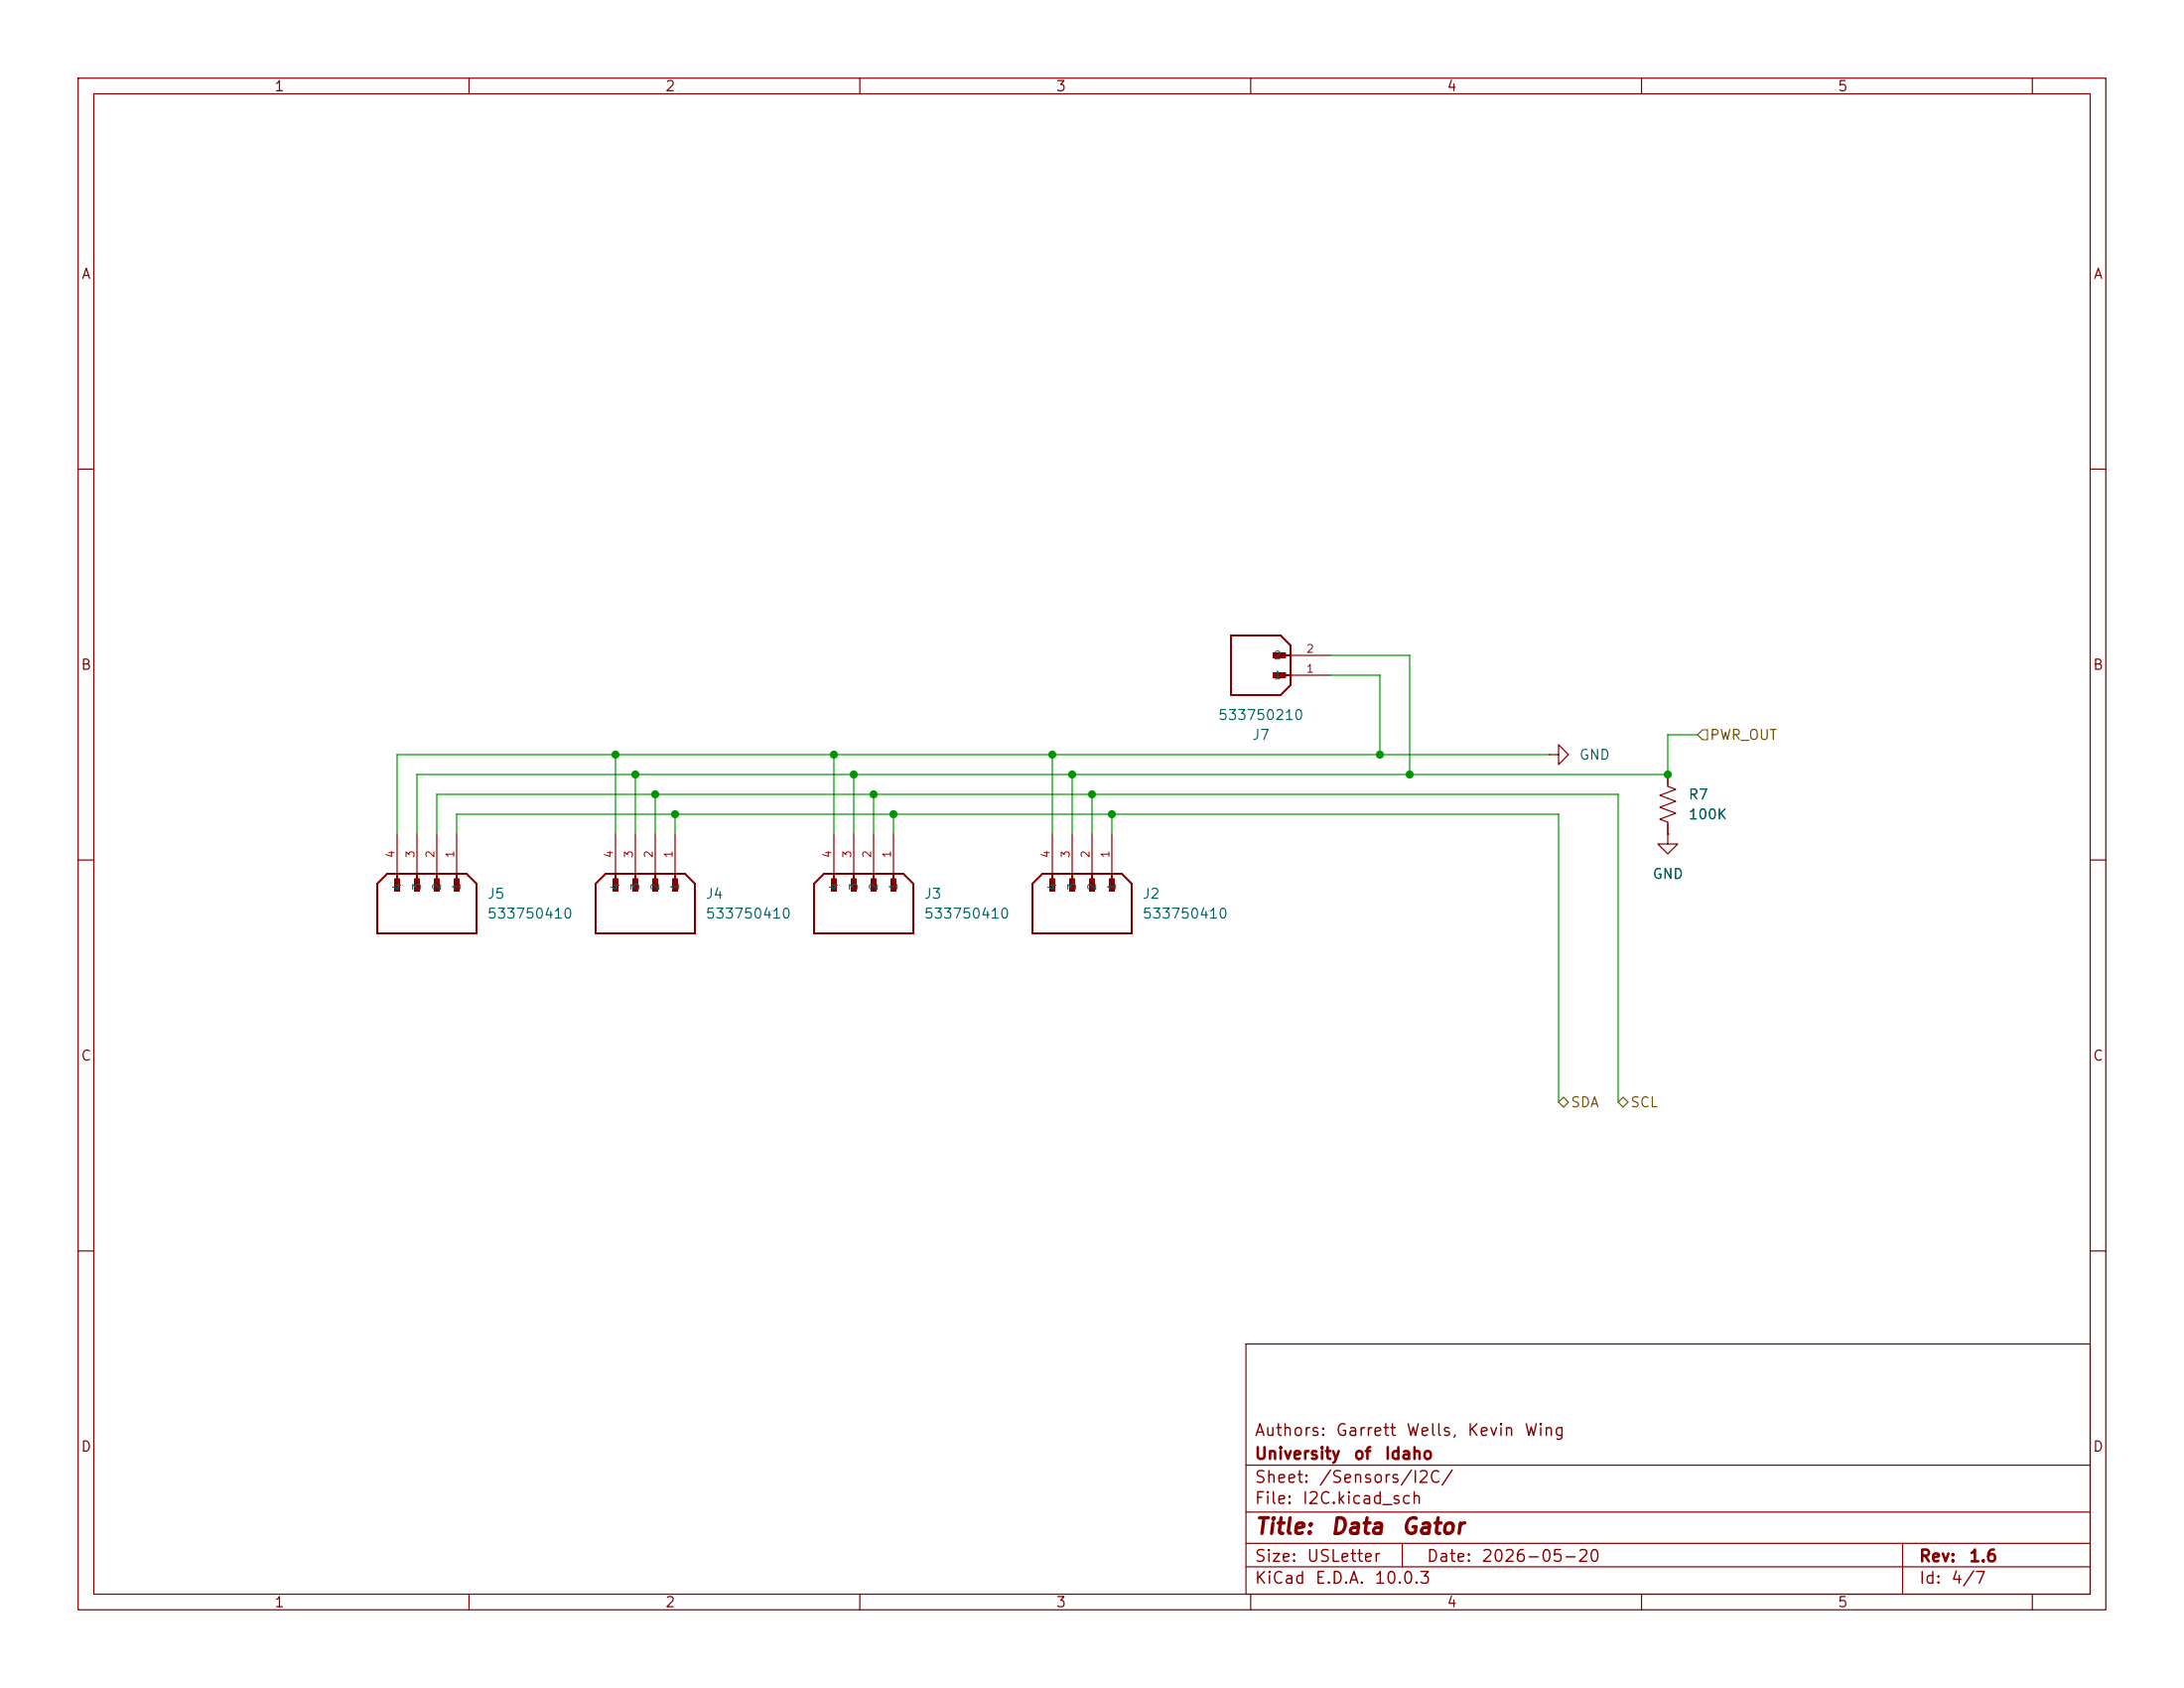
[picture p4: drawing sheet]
(kicad_sch
 (version 20260306)
 (generator "eeschema")
 (generator_version "10.0")
 (paper "USLetter")
 (title_block
  (title "Data Gator")
  (date "2026-05-20")
  (rev "1.6")
  (company "University of Idaho")
  (comment 1 "Authors: Garrett Wells, Kevin Wing"))
 (lib_symbols
  (symbol "533750210:533750210"
   (pin_names
    (offset 1.016)) (exclude_from_sim no) (in_bom yes) (on_board yes)
   (in_pos_files yes)
   (duplicate_pin_numbers_are_jumpers no)
   (property "Reference" "J" (at 0 3.81 0) (show_name no) (do_not_autoplace no) (effects (font (size 1.27 1.27)) (justify left bottom)))
   (property "Value" "533750210" (at 0 -7.62 0) (show_name no) (do_not_autoplace no) (effects (font (size 1.27 1.27)) (justify left bottom)))
   (property "Footprint" "533750210:MOLEX_533750210" (at 0 0 0) (show_name no) (do_not_autoplace no) (hide yes) (effects (font (size 1.27 1.27)) (justify bottom)))
   (property "Datasheet" "" (at 0 0 0) (show_name no) (do_not_autoplace no) (hide yes) (effects (font (size 1.27 1.27))))
   (property "Description" "" (at 0 0 0) (show_name no) (do_not_autoplace no) (hide yes) (effects (font (size 1.27 1.27))))
   (property "PARTREV" "C" (at 0 0 0) (show_name no) (do_not_autoplace no) (hide yes) (effects (font (size 1.27 1.27)) (justify bottom)))
   (property "STANDARD" "Manufacturer Recommendations" (at 0 0 0) (show_name no) (do_not_autoplace no) (hide yes) (effects (font (size 1.27 1.27)) (justify bottom)))
   (property "MAXIMUM_PACKAGE_HEIGHT" "11.75 mm" (at 0 0 0) (show_name no) (do_not_autoplace no) (hide yes) (effects (font (size 1.27 1.27)) (justify bottom)))
   (property "MANUFACTURER" "Molex" (at 0 0 0) (show_name no) (do_not_autoplace no) (hide yes) (effects (font (size 1.27 1.27)) (justify bottom)))
   (symbol "533750210_0_0"
    (polyline (pts (xy 0 1.27) (xy 0 -3.81)) (stroke (width 0.254) (type default)) (fill (type none)))
    (polyline (pts (xy 0 1.27) (xy 1.27 2.54)) (stroke (width 0.254) (type default)) (fill (type none)))
    (polyline (pts (xy 0 0) (xy 1.905 0)) (stroke (width 0.254) (type default)) (fill (type none)))
    (polyline (pts (xy 0 -2.54) (xy 1.905 -2.54)) (stroke (width 0.254) (type default)) (fill (type none)))
    (polyline (pts (xy 0 -3.81) (xy 1.27 -5.08)) (stroke (width 0.254) (type default)) (fill (type none)))
    (rectangle (start 0.635 -0.3175) (end 2.2225 0.3175) (stroke (width 0.1) (type default)) (fill (type outline)))
    (rectangle (start 0.635 -2.8575) (end 2.2225 -2.2225) (stroke (width 0.1) (type default)) (fill (type outline)))
    (polyline (pts (xy 1.27 -5.08) (xy 7.62 -5.08)) (stroke (width 0.254) (type default)) (fill (type none)))
    (polyline (pts (xy 7.62 2.54) (xy 1.27 2.54)) (stroke (width 0.254) (type default)) (fill (type none)))
    (polyline (pts (xy 7.62 -5.08) (xy 7.62 2.54)) (stroke (width 0.254) (type default)) (fill (type none)))
    (pin passive line (at -5.08 0 0) (length 5.08) (name "1" (effects (font (size 1.016 1.016)))) (number "1" (effects (font (size 1.016 1.016)))))
    (pin passive line (at -5.08 -2.54 0) (length 5.08) (name "2" (effects (font (size 1.016 1.016)))) (number "2" (effects (font (size 1.016 1.016))))))
   (embedded_fonts no))
  (symbol "533750410:533750410"
   (pin_names
    (offset 1.016)) (exclude_from_sim no) (in_bom yes) (on_board yes)
   (in_pos_files yes)
   (duplicate_pin_numbers_are_jumpers no)
   (property "Reference" "J" (at 0 6.35 0) (show_name no) (do_not_autoplace no) (effects (font (size 1.27 1.27)) (justify left bottom)))
   (property "Value" "533750410" (at 0 -10.16 0) (show_name no) (do_not_autoplace no) (effects (font (size 1.27 1.27)) (justify left bottom)))
   (property "Footprint" "533750410:MOLEX_533750410" (at 0 0 0) (show_name no) (do_not_autoplace no) (hide yes) (effects (font (size 1.27 1.27)) (justify bottom)))
   (property "Datasheet" "" (at 0 0 0) (show_name no) (do_not_autoplace no) (hide yes) (effects (font (size 1.27 1.27))))
   (property "Description" "Conn Shrouded Header (4 Sides) HDR 4 POS 2.5mm Solder ST Top Entry Thru-Hole Mini-Lock™ Bag" (at 0 0 0) (show_name no) (do_not_autoplace no) (hide yes) (effects (font (size 1.27 1.27)) (justify bottom)))
   (property "MF" "Molex" (at 0 0 0) (show_name no) (do_not_autoplace no) (hide yes) (effects (font (size 1.27 1.27)) (justify bottom)))
   (property "MAXIMUM_PACKAGE_HEIGHT" "11.75 mm" (at 0 0 0) (show_name no) (do_not_autoplace no) (hide yes) (effects (font (size 1.27 1.27)) (justify bottom)))
   (property "Package" "None" (at 0 0 0) (show_name no) (do_not_autoplace no) (hide yes) (effects (font (size 1.27 1.27)) (justify bottom)))
   (property "Price" "None" (at 0 0 0) (show_name no) (do_not_autoplace no) (hide yes) (effects (font (size 1.27 1.27)) (justify bottom)))
   (property "Check_prices" "https://www.snapeda.com/parts/533750410/Molex/view-part/?ref=eda" (at 0 0 0) (show_name no) (do_not_autoplace no) (hide yes) (effects (font (size 1.27 1.27)) (justify bottom)))
   (property "STANDARD" "Manufacturer Recommendations" (at 0 0 0) (show_name no) (do_not_autoplace no) (hide yes) (effects (font (size 1.27 1.27)) (justify bottom)))
   (property "PARTREV" "C" (at 0 0 0) (show_name no) (do_not_autoplace no) (hide yes) (effects (font (size 1.27 1.27)) (justify bottom)))
   (property "SnapEDA_Link" "https://www.snapeda.com/parts/533750410/Molex/view-part/?ref=snap" (at 0 0 0) (show_name no) (do_not_autoplace no) (hide yes) (effects (font (size 1.27 1.27)) (justify bottom)))
   (property "MP" "533750410" (at 0 0 0) (show_name no) (do_not_autoplace no) (hide yes) (effects (font (size 1.27 1.27)) (justify bottom)))
   (property "Availability" "In Stock" (at 0 0 0) (show_name no) (do_not_autoplace no) (hide yes) (effects (font (size 1.27 1.27)) (justify bottom)))
   (property "MANUFACTURER" "Molex" (at 0 0 0) (show_name no) (do_not_autoplace no) (hide yes) (effects (font (size 1.27 1.27)) (justify bottom)))
   (symbol "533750410_0_0"
    (polyline (pts (xy 0 3.81) (xy 0 -6.35)) (stroke (width 0.254) (type default)) (fill (type none)))
    (polyline (pts (xy 0 3.81) (xy 1.27 5.08)) (stroke (width 0.254) (type default)) (fill (type none)))
    (polyline (pts (xy 0 2.54) (xy 1.905 2.54)) (stroke (width 0.254) (type default)) (fill (type none)))
    (polyline (pts (xy 0 0) (xy 1.905 0)) (stroke (width 0.254) (type default)) (fill (type none)))
    (polyline (pts (xy 0 -2.54) (xy 1.905 -2.54)) (stroke (width 0.254) (type default)) (fill (type none)))
    (polyline (pts (xy 0 -5.08) (xy 1.905 -5.08)) (stroke (width 0.254) (type default)) (fill (type none)))
    (polyline (pts (xy 0 -6.35) (xy 1.27 -7.62)) (stroke (width 0.254) (type default)) (fill (type none)))
    (rectangle (start 0.635 2.2225) (end 2.2225 2.8575) (stroke (width 0.1) (type default)) (fill (type outline)))
    (rectangle (start 0.635 -0.3175) (end 2.2225 0.3175) (stroke (width 0.1) (type default)) (fill (type outline)))
    (rectangle (start 0.635 -2.8575) (end 2.2225 -2.2225) (stroke (width 0.1) (type default)) (fill (type outline)))
    (rectangle (start 0.635 -5.3975) (end 2.2225 -4.7625) (stroke (width 0.1) (type default)) (fill (type outline)))
    (polyline (pts (xy 1.27 -7.62) (xy 7.62 -7.62)) (stroke (width 0.254) (type default)) (fill (type none)))
    (polyline (pts (xy 7.62 5.08) (xy 1.27 5.08)) (stroke (width 0.254) (type default)) (fill (type none)))
    (polyline (pts (xy 7.62 -7.62) (xy 7.62 5.08)) (stroke (width 0.254) (type default)) (fill (type none)))
    (pin passive line (at -5.08 2.54 0) (length 5.08) (name "1" (effects (font (size 1.016 1.016)))) (number "1" (effects (font (size 1.016 1.016)))))
    (pin passive line (at -5.08 0 0) (length 5.08) (name "2" (effects (font (size 1.016 1.016)))) (number "2" (effects (font (size 1.016 1.016)))))
    (pin passive line (at -5.08 -2.54 0) (length 5.08) (name "3" (effects (font (size 1.016 1.016)))) (number "3" (effects (font (size 1.016 1.016)))))
    (pin passive line (at -5.08 -5.08 0) (length 5.08) (name "4" (effects (font (size 1.016 1.016)))) (number "4" (effects (font (size 1.016 1.016))))))
   (embedded_fonts no))
  (symbol "533750410_2"
   (pin_names
    (offset 1.016)) (exclude_from_sim no) (in_bom yes) (on_board yes)
   (in_pos_files yes)
   (duplicate_pin_numbers_are_jumpers no)
   (property "Reference" "J" (at 0 6.35 0) (show_name no) (do_not_autoplace no) (effects (font (size 1.27 1.27)) (justify left bottom)))
   (property "Value" "533750410" (at 0 -10.16 0) (show_name no) (do_not_autoplace no) (effects (font (size 1.27 1.27)) (justify left bottom)))
   (property "Footprint" "533750410:MOLEX_533750410" (at 0 0 0) (show_name no) (do_not_autoplace no) (hide yes) (effects (font (size 1.27 1.27)) (justify bottom)))
   (property "Datasheet" "" (at 0 0 0) (show_name no) (do_not_autoplace no) (hide yes) (effects (font (size 1.27 1.27))))
   (property "Description" "Conn Shrouded Header (4 Sides) HDR 4 POS 2.5mm Solder ST Top Entry Thru-Hole Mini-Lock™ Bag" (at 0 0 0) (show_name no) (do_not_autoplace no) (hide yes) (effects (font (size 1.27 1.27)) (justify bottom)))
   (property "MF" "Molex" (at 0 0 0) (show_name no) (do_not_autoplace no) (hide yes) (effects (font (size 1.27 1.27)) (justify bottom)))
   (property "MAXIMUM_PACKAGE_HEIGHT" "11.75 mm" (at 0 0 0) (show_name no) (do_not_autoplace no) (hide yes) (effects (font (size 1.27 1.27)) (justify bottom)))
   (property "Package" "None" (at 0 0 0) (show_name no) (do_not_autoplace no) (hide yes) (effects (font (size 1.27 1.27)) (justify bottom)))
   (property "Price" "None" (at 0 0 0) (show_name no) (do_not_autoplace no) (hide yes) (effects (font (size 1.27 1.27)) (justify bottom)))
   (property "Check_prices" "https://www.snapeda.com/parts/533750410/Molex/view-part/?ref=eda" (at 0 0 0) (show_name no) (do_not_autoplace no) (hide yes) (effects (font (size 1.27 1.27)) (justify bottom)))
   (property "STANDARD" "Manufacturer Recommendations" (at 0 0 0) (show_name no) (do_not_autoplace no) (hide yes) (effects (font (size 1.27 1.27)) (justify bottom)))
   (property "PARTREV" "C" (at 0 0 0) (show_name no) (do_not_autoplace no) (hide yes) (effects (font (size 1.27 1.27)) (justify bottom)))
   (property "SnapEDA_Link" "https://www.snapeda.com/parts/533750410/Molex/view-part/?ref=snap" (at 0 0 0) (show_name no) (do_not_autoplace no) (hide yes) (effects (font (size 1.27 1.27)) (justify bottom)))
   (property "MP" "533750410" (at 0 0 0) (show_name no) (do_not_autoplace no) (hide yes) (effects (font (size 1.27 1.27)) (justify bottom)))
   (property "Availability" "In Stock" (at 0 0 0) (show_name no) (do_not_autoplace no) (hide yes) (effects (font (size 1.27 1.27)) (justify bottom)))
   (property "MANUFACTURER" "Molex" (at 0 0 0) (show_name no) (do_not_autoplace no) (hide yes) (effects (font (size 1.27 1.27)) (justify bottom)))
   (symbol "533750410_2_0_0"
    (polyline (pts (xy 0 3.81) (xy 0 -6.35)) (stroke (width 0.254) (type default)) (fill (type none)))
    (polyline (pts (xy 0 3.81) (xy 1.27 5.08)) (stroke (width 0.254) (type default)) (fill (type none)))
    (polyline (pts (xy 0 2.54) (xy 1.905 2.54)) (stroke (width 0.254) (type default)) (fill (type none)))
    (polyline (pts (xy 0 0) (xy 1.905 0)) (stroke (width 0.254) (type default)) (fill (type none)))
    (polyline (pts (xy 0 -2.54) (xy 1.905 -2.54)) (stroke (width 0.254) (type default)) (fill (type none)))
    (polyline (pts (xy 0 -5.08) (xy 1.905 -5.08)) (stroke (width 0.254) (type default)) (fill (type none)))
    (polyline (pts (xy 0 -6.35) (xy 1.27 -7.62)) (stroke (width 0.254) (type default)) (fill (type none)))
    (rectangle (start 0.635 2.2225) (end 2.2225 2.8575) (stroke (width 0.1) (type default)) (fill (type outline)))
    (rectangle (start 0.635 -0.3175) (end 2.2225 0.3175) (stroke (width 0.1) (type default)) (fill (type outline)))
    (rectangle (start 0.635 -2.8575) (end 2.2225 -2.2225) (stroke (width 0.1) (type default)) (fill (type outline)))
    (rectangle (start 0.635 -5.3975) (end 2.2225 -4.7625) (stroke (width 0.1) (type default)) (fill (type outline)))
    (polyline (pts (xy 1.27 -7.62) (xy 7.62 -7.62)) (stroke (width 0.254) (type default)) (fill (type none)))
    (polyline (pts (xy 7.62 5.08) (xy 1.27 5.08)) (stroke (width 0.254) (type default)) (fill (type none)))
    (polyline (pts (xy 7.62 -7.62) (xy 7.62 5.08)) (stroke (width 0.254) (type default)) (fill (type none)))
    (pin passive line (at -5.08 2.54 0) (length 5.08) (name "1" (effects (font (size 1.016 1.016)))) (number "1" (effects (font (size 1.016 1.016)))))
    (pin passive line (at -5.08 0 0) (length 5.08) (name "2" (effects (font (size 1.016 1.016)))) (number "2" (effects (font (size 1.016 1.016)))))
    (pin passive line (at -5.08 -2.54 0) (length 5.08) (name "3" (effects (font (size 1.016 1.016)))) (number "3" (effects (font (size 1.016 1.016)))))
    (pin passive line (at -5.08 -5.08 0) (length 5.08) (name "4" (effects (font (size 1.016 1.016)))) (number "4" (effects (font (size 1.016 1.016))))))
   (embedded_fonts no))
  (symbol "533750410_3"
   (pin_names
    (offset 1.016)) (exclude_from_sim no) (in_bom yes) (on_board yes)
   (in_pos_files yes)
   (duplicate_pin_numbers_are_jumpers no)
   (property "Reference" "J" (at 0 6.35 0) (show_name no) (do_not_autoplace no) (effects (font (size 1.27 1.27)) (justify left bottom)))
   (property "Value" "533750410" (at 0 -10.16 0) (show_name no) (do_not_autoplace no) (effects (font (size 1.27 1.27)) (justify left bottom)))
   (property "Footprint" "533750410:MOLEX_533750410" (at 0 0 0) (show_name no) (do_not_autoplace no) (hide yes) (effects (font (size 1.27 1.27)) (justify bottom)))
   (property "Datasheet" "" (at 0 0 0) (show_name no) (do_not_autoplace no) (hide yes) (effects (font (size 1.27 1.27))))
   (property "Description" "Conn Shrouded Header (4 Sides) HDR 4 POS 2.5mm Solder ST Top Entry Thru-Hole Mini-Lock™ Bag" (at 0 0 0) (show_name no) (do_not_autoplace no) (hide yes) (effects (font (size 1.27 1.27)) (justify bottom)))
   (property "MF" "Molex" (at 0 0 0) (show_name no) (do_not_autoplace no) (hide yes) (effects (font (size 1.27 1.27)) (justify bottom)))
   (property "MAXIMUM_PACKAGE_HEIGHT" "11.75 mm" (at 0 0 0) (show_name no) (do_not_autoplace no) (hide yes) (effects (font (size 1.27 1.27)) (justify bottom)))
   (property "Package" "None" (at 0 0 0) (show_name no) (do_not_autoplace no) (hide yes) (effects (font (size 1.27 1.27)) (justify bottom)))
   (property "Price" "None" (at 0 0 0) (show_name no) (do_not_autoplace no) (hide yes) (effects (font (size 1.27 1.27)) (justify bottom)))
   (property "Check_prices" "https://www.snapeda.com/parts/533750410/Molex/view-part/?ref=eda" (at 0 0 0) (show_name no) (do_not_autoplace no) (hide yes) (effects (font (size 1.27 1.27)) (justify bottom)))
   (property "STANDARD" "Manufacturer Recommendations" (at 0 0 0) (show_name no) (do_not_autoplace no) (hide yes) (effects (font (size 1.27 1.27)) (justify bottom)))
   (property "PARTREV" "C" (at 0 0 0) (show_name no) (do_not_autoplace no) (hide yes) (effects (font (size 1.27 1.27)) (justify bottom)))
   (property "SnapEDA_Link" "https://www.snapeda.com/parts/533750410/Molex/view-part/?ref=snap" (at 0 0 0) (show_name no) (do_not_autoplace no) (hide yes) (effects (font (size 1.27 1.27)) (justify bottom)))
   (property "MP" "533750410" (at 0 0 0) (show_name no) (do_not_autoplace no) (hide yes) (effects (font (size 1.27 1.27)) (justify bottom)))
   (property "Availability" "In Stock" (at 0 0 0) (show_name no) (do_not_autoplace no) (hide yes) (effects (font (size 1.27 1.27)) (justify bottom)))
   (property "MANUFACTURER" "Molex" (at 0 0 0) (show_name no) (do_not_autoplace no) (hide yes) (effects (font (size 1.27 1.27)) (justify bottom)))
   (symbol "533750410_3_0_0"
    (polyline (pts (xy 0 3.81) (xy 0 -6.35)) (stroke (width 0.254) (type default)) (fill (type none)))
    (polyline (pts (xy 0 3.81) (xy 1.27 5.08)) (stroke (width 0.254) (type default)) (fill (type none)))
    (polyline (pts (xy 0 2.54) (xy 1.905 2.54)) (stroke (width 0.254) (type default)) (fill (type none)))
    (polyline (pts (xy 0 0) (xy 1.905 0)) (stroke (width 0.254) (type default)) (fill (type none)))
    (polyline (pts (xy 0 -2.54) (xy 1.905 -2.54)) (stroke (width 0.254) (type default)) (fill (type none)))
    (polyline (pts (xy 0 -5.08) (xy 1.905 -5.08)) (stroke (width 0.254) (type default)) (fill (type none)))
    (polyline (pts (xy 0 -6.35) (xy 1.27 -7.62)) (stroke (width 0.254) (type default)) (fill (type none)))
    (rectangle (start 0.635 2.2225) (end 2.2225 2.8575) (stroke (width 0.1) (type default)) (fill (type outline)))
    (rectangle (start 0.635 -0.3175) (end 2.2225 0.3175) (stroke (width 0.1) (type default)) (fill (type outline)))
    (rectangle (start 0.635 -2.8575) (end 2.2225 -2.2225) (stroke (width 0.1) (type default)) (fill (type outline)))
    (rectangle (start 0.635 -5.3975) (end 2.2225 -4.7625) (stroke (width 0.1) (type default)) (fill (type outline)))
    (polyline (pts (xy 1.27 -7.62) (xy 7.62 -7.62)) (stroke (width 0.254) (type default)) (fill (type none)))
    (polyline (pts (xy 7.62 5.08) (xy 1.27 5.08)) (stroke (width 0.254) (type default)) (fill (type none)))
    (polyline (pts (xy 7.62 -7.62) (xy 7.62 5.08)) (stroke (width 0.254) (type default)) (fill (type none)))
    (pin passive line (at -5.08 2.54 0) (length 5.08) (name "1" (effects (font (size 1.016 1.016)))) (number "1" (effects (font (size 1.016 1.016)))))
    (pin passive line (at -5.08 0 0) (length 5.08) (name "2" (effects (font (size 1.016 1.016)))) (number "2" (effects (font (size 1.016 1.016)))))
    (pin passive line (at -5.08 -2.54 0) (length 5.08) (name "3" (effects (font (size 1.016 1.016)))) (number "3" (effects (font (size 1.016 1.016)))))
    (pin passive line (at -5.08 -5.08 0) (length 5.08) (name "4" (effects (font (size 1.016 1.016)))) (number "4" (effects (font (size 1.016 1.016))))))
   (embedded_fonts no))
  (symbol "533750410_4"
   (pin_names
    (offset 1.016)) (exclude_from_sim no) (in_bom yes) (on_board yes)
   (in_pos_files yes)
   (duplicate_pin_numbers_are_jumpers no)
   (property "Reference" "J" (at 0 6.35 0) (show_name no) (do_not_autoplace no) (effects (font (size 1.27 1.27)) (justify left bottom)))
   (property "Value" "533750410" (at 0 -10.16 0) (show_name no) (do_not_autoplace no) (effects (font (size 1.27 1.27)) (justify left bottom)))
   (property "Footprint" "533750410:MOLEX_533750410" (at 0 0 0) (show_name no) (do_not_autoplace no) (hide yes) (effects (font (size 1.27 1.27)) (justify bottom)))
   (property "Datasheet" "" (at 0 0 0) (show_name no) (do_not_autoplace no) (hide yes) (effects (font (size 1.27 1.27))))
   (property "Description" "Conn Shrouded Header (4 Sides) HDR 4 POS 2.5mm Solder ST Top Entry Thru-Hole Mini-Lock™ Bag" (at 0 0 0) (show_name no) (do_not_autoplace no) (hide yes) (effects (font (size 1.27 1.27)) (justify bottom)))
   (property "MF" "Molex" (at 0 0 0) (show_name no) (do_not_autoplace no) (hide yes) (effects (font (size 1.27 1.27)) (justify bottom)))
   (property "MAXIMUM_PACKAGE_HEIGHT" "11.75 mm" (at 0 0 0) (show_name no) (do_not_autoplace no) (hide yes) (effects (font (size 1.27 1.27)) (justify bottom)))
   (property "Package" "None" (at 0 0 0) (show_name no) (do_not_autoplace no) (hide yes) (effects (font (size 1.27 1.27)) (justify bottom)))
   (property "Price" "None" (at 0 0 0) (show_name no) (do_not_autoplace no) (hide yes) (effects (font (size 1.27 1.27)) (justify bottom)))
   (property "Check_prices" "https://www.snapeda.com/parts/533750410/Molex/view-part/?ref=eda" (at 0 0 0) (show_name no) (do_not_autoplace no) (hide yes) (effects (font (size 1.27 1.27)) (justify bottom)))
   (property "STANDARD" "Manufacturer Recommendations" (at 0 0 0) (show_name no) (do_not_autoplace no) (hide yes) (effects (font (size 1.27 1.27)) (justify bottom)))
   (property "PARTREV" "C" (at 0 0 0) (show_name no) (do_not_autoplace no) (hide yes) (effects (font (size 1.27 1.27)) (justify bottom)))
   (property "SnapEDA_Link" "https://www.snapeda.com/parts/533750410/Molex/view-part/?ref=snap" (at 0 0 0) (show_name no) (do_not_autoplace no) (hide yes) (effects (font (size 1.27 1.27)) (justify bottom)))
   (property "MP" "533750410" (at 0 0 0) (show_name no) (do_not_autoplace no) (hide yes) (effects (font (size 1.27 1.27)) (justify bottom)))
   (property "Availability" "In Stock" (at 0 0 0) (show_name no) (do_not_autoplace no) (hide yes) (effects (font (size 1.27 1.27)) (justify bottom)))
   (property "MANUFACTURER" "Molex" (at 0 0 0) (show_name no) (do_not_autoplace no) (hide yes) (effects (font (size 1.27 1.27)) (justify bottom)))
   (symbol "533750410_4_0_0"
    (polyline (pts (xy 0 3.81) (xy 0 -6.35)) (stroke (width 0.254) (type default)) (fill (type none)))
    (polyline (pts (xy 0 3.81) (xy 1.27 5.08)) (stroke (width 0.254) (type default)) (fill (type none)))
    (polyline (pts (xy 0 2.54) (xy 1.905 2.54)) (stroke (width 0.254) (type default)) (fill (type none)))
    (polyline (pts (xy 0 0) (xy 1.905 0)) (stroke (width 0.254) (type default)) (fill (type none)))
    (polyline (pts (xy 0 -2.54) (xy 1.905 -2.54)) (stroke (width 0.254) (type default)) (fill (type none)))
    (polyline (pts (xy 0 -5.08) (xy 1.905 -5.08)) (stroke (width 0.254) (type default)) (fill (type none)))
    (polyline (pts (xy 0 -6.35) (xy 1.27 -7.62)) (stroke (width 0.254) (type default)) (fill (type none)))
    (rectangle (start 0.635 2.2225) (end 2.2225 2.8575) (stroke (width 0.1) (type default)) (fill (type outline)))
    (rectangle (start 0.635 -0.3175) (end 2.2225 0.3175) (stroke (width 0.1) (type default)) (fill (type outline)))
    (rectangle (start 0.635 -2.8575) (end 2.2225 -2.2225) (stroke (width 0.1) (type default)) (fill (type outline)))
    (rectangle (start 0.635 -5.3975) (end 2.2225 -4.7625) (stroke (width 0.1) (type default)) (fill (type outline)))
    (polyline (pts (xy 1.27 -7.62) (xy 7.62 -7.62)) (stroke (width 0.254) (type default)) (fill (type none)))
    (polyline (pts (xy 7.62 5.08) (xy 1.27 5.08)) (stroke (width 0.254) (type default)) (fill (type none)))
    (polyline (pts (xy 7.62 -7.62) (xy 7.62 5.08)) (stroke (width 0.254) (type default)) (fill (type none)))
    (pin passive line (at -5.08 2.54 0) (length 5.08) (name "1" (effects (font (size 1.016 1.016)))) (number "1" (effects (font (size 1.016 1.016)))))
    (pin passive line (at -5.08 0 0) (length 5.08) (name "2" (effects (font (size 1.016 1.016)))) (number "2" (effects (font (size 1.016 1.016)))))
    (pin passive line (at -5.08 -2.54 0) (length 5.08) (name "3" (effects (font (size 1.016 1.016)))) (number "3" (effects (font (size 1.016 1.016)))))
    (pin passive line (at -5.08 -5.08 0) (length 5.08) (name "4" (effects (font (size 1.016 1.016)))) (number "4" (effects (font (size 1.016 1.016))))))
   (embedded_fonts no))
  (symbol "Device:R_US"
   (pin_numbers (hide yes))
   (pin_names
    (offset 0)) (exclude_from_sim no) (in_bom yes) (on_board yes)
   (in_pos_files yes)
   (duplicate_pin_numbers_are_jumpers no)
   (property "Reference" "R" (at 2.54 0 90) (show_name no) (do_not_autoplace no) (effects (font (size 1.27 1.27))))
   (property "Value" "R_US" (at -2.54 0 90) (show_name no) (do_not_autoplace no) (effects (font (size 1.27 1.27))))
   (property "Footprint" "" (at 1.016 -0.254 90) (show_name no) (do_not_autoplace no) (hide yes) (effects (font (size 1.27 1.27))))
   (property "Datasheet" "" (at 0 0 0) (show_name no) (do_not_autoplace no) (hide yes) (effects (font (size 1.27 1.27))))
   (property "Description" "Resistor, US symbol" (at 0 0 0) (show_name no) (do_not_autoplace no) (hide yes) (effects (font (size 1.27 1.27))))
   (symbol "R_US_0_1"
    (polyline (pts (xy 0 2.286) (xy 0 2.54)) (stroke (width 0) (type default)) (fill (type none)))
    (polyline (pts (xy 0 2.286) (xy 1.016 1.905) (xy 0 1.524) (xy -1.016 1.143) (xy 0 0.762)) (stroke (width 0) (type default)) (fill (type none)))
    (polyline (pts (xy 0 0.762) (xy 1.016 0.381) (xy 0 0) (xy -1.016 -0.381) (xy 0 -0.762)) (stroke (width 0) (type default)) (fill (type none)))
    (polyline (pts (xy 0 -0.762) (xy 1.016 -1.143) (xy 0 -1.524) (xy -1.016 -1.905) (xy 0 -2.286)) (stroke (width 0) (type default)) (fill (type none)))
    (polyline (pts (xy 0 -2.286) (xy 0 -2.54)) (stroke (width 0) (type default)) (fill (type none))))
   (symbol "R_US_1_1"
    (pin passive line (at 0 3.81 270) (length 1.27) (name "" (effects (font (size 1.27 1.27)))) (number "1" (effects (font (size 1.27 1.27)))))
    (pin passive line (at 0 -3.81 90) (length 1.27) (name "" (effects (font (size 1.27 1.27)))) (number "2" (effects (font (size 1.27 1.27))))))
   (embedded_fonts no))
  (symbol "power:GND"
   (power global)
   (pin_numbers (hide yes))
   (pin_names
    (offset 0) (hide yes)) (exclude_from_sim no) (in_bom yes) (on_board yes)
   (in_pos_files yes)
   (duplicate_pin_numbers_are_jumpers no)
   (property "Reference" "#PWR" (at 0 -6.35 0) (show_name no) (do_not_autoplace no) (hide yes) (effects (font (size 1.27 1.27))))
   (property "Value" "GND" (at 0 -3.81 0) (show_name no) (do_not_autoplace no) (effects (font (size 1.27 1.27))))
   (property "Footprint" "" (at 0 0 0) (show_name no) (do_not_autoplace no) (hide yes) (effects (font (size 1.27 1.27))))
   (property "Datasheet" "" (at 0 0 0) (show_name no) (do_not_autoplace no) (hide yes) (effects (font (size 1.27 1.27))))
   (property "Description" "Power symbol creates a global label with name \"GND\" , ground" (at 0 0 0) (show_name no) (do_not_autoplace no) (hide yes) (effects (font (size 1.27 1.27))))
   (symbol "GND_0_1"
    (polyline (pts (xy 0 0) (xy 0 -1.27) (xy 1.27 -1.27) (xy 0 -2.54) (xy -1.27 -1.27) (xy 0 -1.27)) (stroke (width 0) (type default)) (fill (type none))))
   (symbol "GND_1_1"
    (pin power_in line (at 0 0 270) (length 0) (name "" (effects (font (size 1.27 1.27)))) (number "1" (effects (font (size 1.27 1.27))))))
   (embedded_fonts no)))
 (junction
  (at 139.7 101.6)
  (diameter 0)
  (color 0 0 0 0))
 (junction
  (at 83.82 101.6)
  (diameter 0)
  (color 0 0 0 0))
 (junction
  (at 81.28 99.06)
  (diameter 0)
  (color 0 0 0 0))
 (junction
  (at 78.74 96.52)
  (diameter 0)
  (color 0 0 0 0))
 (junction
  (at 176.53 96.52)
  (diameter 0)
  (color 0 0 0 0))
 (junction
  (at 86.36 104.14)
  (diameter 0)
  (color 0 0 0 0))
 (junction
  (at 142.24 104.14)
  (diameter 0)
  (color 0 0 0 0))
 (junction
  (at 134.62 96.52)
  (diameter 0)
  (color 0 0 0 0))
 (junction
  (at 137.16 99.06)
  (diameter 0)
  (color 0 0 0 0))
 (junction
  (at 114.3 104.14)
  (diameter 0)
  (color 0 0 0 0))
 (junction
  (at 109.22 99.06)
  (diameter 0)
  (color 0 0 0 0))
 (junction
  (at 213.36 99.06)
  (diameter 0)
  (color 0 0 0 0))
 (junction
  (at 106.68 96.52)
  (diameter 0)
  (color 0 0 0 0))
 (junction
  (at 111.76 101.6)
  (diameter 0)
  (color 0 0 0 0))
 (junction
  (at 180.34 99.06)
  (diameter 0)
  (color 0 0 0 0))
 (wire
  (pts (xy 106.68 106.68) (xy 106.68 96.52))
  (stroke (width 0) (type default)))
 (wire
  (pts (xy 86.36 104.14) (xy 86.36 106.68))
  (stroke (width 0) (type default)))
 (wire
  (pts (xy 53.34 99.06) (xy 53.34 106.68))
  (stroke (width 0) (type default)))
 (wire
  (pts (xy 81.28 99.06) (xy 109.22 99.06))
  (stroke (width 0) (type default)))
 (wire
  (pts (xy 134.62 96.52) (xy 134.62 106.68))
  (stroke (width 0) (type default)))
 (wire
  (pts (xy 86.36 104.14) (xy 58.42 104.14))
  (stroke (width 0) (type default)))
 (wire
  (pts (xy 83.82 101.6) (xy 55.88 101.6))
  (stroke (width 0) (type default)))
 (wire
  (pts (xy 137.16 99.06) (xy 137.16 106.68))
  (stroke (width 0) (type default)))
 (wire
  (pts (xy 199.39 104.14) (xy 142.24 104.14))
  (stroke (width 0) (type default)))
 (wire
  (pts (xy 50.8 106.68) (xy 50.8 96.52))
  (stroke (width 0) (type default)))
 (wire
  (pts (xy 78.74 96.52) (xy 106.68 96.52))
  (stroke (width 0) (type default)))
 (wire
  (pts (xy 139.7 101.6) (xy 207.01 101.6))
  (stroke (width 0) (type default)))
 (wire
  (pts (xy 50.8 96.52) (xy 78.74 96.52))
  (stroke (width 0) (type default)))
 (wire
  (pts (xy 111.76 101.6) (xy 111.76 106.68))
  (stroke (width 0) (type default)))
 (wire
  (pts (xy 176.53 96.52) (xy 134.62 96.52))
  (stroke (width 0) (type default)))
 (wire
  (pts (xy 213.36 93.98) (xy 213.36 99.06))
  (stroke (width 0) (type default)))
 (wire
  (pts (xy 142.24 104.14) (xy 114.3 104.14))
  (stroke (width 0) (type default)))
 (wire
  (pts (xy 58.42 104.14) (xy 58.42 106.68))
  (stroke (width 0) (type default)))
 (wire
  (pts (xy 139.7 101.6) (xy 139.7 106.68))
  (stroke (width 0) (type default)))
 (wire
  (pts (xy 83.82 101.6) (xy 83.82 106.68))
  (stroke (width 0) (type default)))
 (wire
  (pts (xy 137.16 99.06) (xy 180.34 99.06))
  (stroke (width 0) (type default)))
 (wire
  (pts (xy 81.28 99.06) (xy 53.34 99.06))
  (stroke (width 0) (type default)))
 (wire
  (pts (xy 106.68 96.52) (xy 134.62 96.52))
  (stroke (width 0) (type default)))
 (wire
  (pts (xy 217.17 93.98) (xy 213.36 93.98))
  (stroke (width 0) (type default)))
 (wire
  (pts (xy 198.12 96.52) (xy 176.53 96.52))
  (stroke (width 0) (type default)))
 (wire
  (pts (xy 170.18 83.82) (xy 180.34 83.82))
  (stroke (width 0) (type default)))
 (wire
  (pts (xy 111.76 101.6) (xy 83.82 101.6))
  (stroke (width 0) (type default)))
 (wire
  (pts (xy 55.88 101.6) (xy 55.88 106.68))
  (stroke (width 0) (type default)))
 (wire
  (pts (xy 81.28 99.06) (xy 81.28 106.68))
  (stroke (width 0) (type default)))
 (wire
  (pts (xy 199.39 104.14) (xy 199.39 140.97))
  (stroke (width 0) (type default)))
 (wire
  (pts (xy 170.18 86.36) (xy 176.53 86.36))
  (stroke (width 0) (type default)))
 (wire
  (pts (xy 207.01 101.6) (xy 207.01 140.97))
  (stroke (width 0) (type default)))
 (wire
  (pts (xy 180.34 83.82) (xy 180.34 99.06))
  (stroke (width 0) (type default)))
 (wire
  (pts (xy 142.24 104.14) (xy 142.24 106.68))
  (stroke (width 0) (type default)))
 (wire
  (pts (xy 114.3 104.14) (xy 86.36 104.14))
  (stroke (width 0) (type default)))
 (wire
  (pts (xy 139.7 101.6) (xy 111.76 101.6))
  (stroke (width 0) (type default)))
 (wire
  (pts (xy 114.3 104.14) (xy 114.3 106.68))
  (stroke (width 0) (type default)))
 (wire
  (pts (xy 78.74 96.52) (xy 78.74 106.68))
  (stroke (width 0) (type default)))
 (wire
  (pts (xy 176.53 86.36) (xy 176.53 96.52))
  (stroke (width 0) (type default)))
 (wire
  (pts (xy 180.34 99.06) (xy 213.36 99.06))
  (stroke (width 0) (type default)))
 (wire
  (pts (xy 137.16 99.06) (xy 109.22 99.06))
  (stroke (width 0) (type default)))
 (wire
  (pts (xy 109.22 99.06) (xy 109.22 106.68))
  (stroke (width 0) (type default)))
 (hierarchical_label "SCL"
  (shape bidirectional)
  (at 207.01 140.97 0)
  (effects (font (size 1.27 1.27)) (justify left)))
 (hierarchical_label "PWR_OUT"
  (shape input)
  (at 217.17 93.98 0)
  (effects (font (size 1.27 1.27)) (justify left)))
 (hierarchical_label "SDA"
  (shape bidirectional)
  (at 199.39 140.97 0)
  (effects (font (size 1.27 1.27)) (justify left)))
 (symbol
  (lib_id "power:GND")
  (at 213.36 106.68 0)
  (unit 1)
  (body_style 1)
  (exclude_from_sim no)
  (in_bom yes)
  (on_board yes)
  (in_pos_files yes)
  (dnp no)
  (fields_autoplaced yes)
  (property "Reference" "#PWR015" (at 213.36 113.03 0) (hide yes) (show_name no) (do_not_autoplace no) (effects (font (size 1.27 1.27))))
  (property "Value" "GND" (at 213.36 111.76 0) (show_name no) (do_not_autoplace no) (effects (font (size 1.27 1.27))))
  (property "Footprint" "" (at 213.36 106.68 0) (hide yes) (show_name no) (do_not_autoplace no) (effects (font (size 1.27 1.27))))
  (property "Datasheet" "" (at 213.36 106.68 0) (hide yes) (show_name no) (do_not_autoplace no) (effects (font (size 1.27 1.27))))
  (property "Description" "Power symbol creates a global label with name \"GND\" , ground" (at 213.36 106.68 0) (hide yes) (show_name no) (do_not_autoplace no) (effects (font (size 1.27 1.27))))
  (pin "1"))
 (symbol
  (lib_id "533750210:533750210")
  (at 165.1 86.36 180)
  (unit 1)
  (body_style 1)
  (exclude_from_sim no)
  (in_bom yes)
  (on_board yes)
  (in_pos_files yes)
  (dnp no)
  (property "Reference" "J7" (at 161.29 93.98 0) (show_name no) (do_not_autoplace no) (effects (font (size 1.27 1.27))))
  (property "Value" "533750210" (at 161.29 91.44 0) (show_name no) (do_not_autoplace no) (effects (font (size 1.27 1.27))))
  (property "Footprint" "533750210:MOLEX_533750210" (at 165.1 86.36 0) (hide yes) (show_name no) (do_not_autoplace no) (effects (font (size 1.27 1.27)) (justify bottom)))
  (property "Datasheet" "" (at 165.1 86.36 0) (hide yes) (show_name no) (do_not_autoplace no) (effects (font (size 1.27 1.27))))
  (property "Description" "" (at 165.1 86.36 0) (hide yes) (show_name no) (do_not_autoplace no) (effects (font (size 1.27 1.27))))
  (property "PARTREV" "C" (at 165.1 86.36 0) (hide yes) (show_name no) (do_not_autoplace no) (effects (font (size 1.27 1.27)) (justify bottom)))
  (property "STANDARD" "Manufacturer Recommendations" (at 165.1 86.36 0) (hide yes) (show_name no) (do_not_autoplace no) (effects (font (size 1.27 1.27)) (justify bottom)))
  (property "MAXIMUM_PACKAGE_HEIGHT" "11.75 mm" (at 165.1 86.36 0) (hide yes) (show_name no) (do_not_autoplace no) (effects (font (size 1.27 1.27)) (justify bottom)))
  (property "MANUFACTURER" "Molex" (at 165.1 86.36 0) (hide yes) (show_name no) (do_not_autoplace no) (effects (font (size 1.27 1.27)) (justify bottom)))
  (pin "1")
  (pin "2"))
 (symbol
  (lib_name "533750410_4")
  (lib_id "533750410:533750410")
  (at 139.7 111.76 270)
  (unit 1)
  (body_style 1)
  (exclude_from_sim no)
  (in_bom yes)
  (on_board yes)
  (in_pos_files yes)
  (dnp no)
  (fields_autoplaced yes)
  (property "Reference" "J2" (at 146.05 114.2999 90) (show_name no) (do_not_autoplace no) (effects (font (size 1.27 1.27)) (justify left)))
  (property "Value" "533750410" (at 146.05 116.8399 90) (show_name no) (do_not_autoplace no) (effects (font (size 1.27 1.27)) (justify left)))
  (property "Footprint" "533750410:MOLEX_533750410" (at 139.7 111.76 0) (hide yes) (show_name no) (do_not_autoplace no) (effects (font (size 1.27 1.27)) (justify bottom)))
  (property "Datasheet" "" (at 139.7 111.76 0) (hide yes) (show_name no) (do_not_autoplace no) (effects (font (size 1.27 1.27))))
  (property "Description" "Conn Shrouded Header (4 Sides) HDR 4 POS 2.5mm Solder ST Top Entry Thru-Hole Mini-Lock™ Bag" (at 139.7 111.76 0) (hide yes) (show_name no) (do_not_autoplace no) (effects (font (size 1.27 1.27)) (justify bottom)))
  (property "MF" "Molex" (at 139.7 111.76 0) (hide yes) (show_name no) (do_not_autoplace no) (effects (font (size 1.27 1.27)) (justify bottom)))
  (property "MAXIMUM_PACKAGE_HEIGHT" "11.75 mm" (at 139.7 111.76 0) (hide yes) (show_name no) (do_not_autoplace no) (effects (font (size 1.27 1.27)) (justify bottom)))
  (property "Package" "None" (at 139.7 111.76 0) (hide yes) (show_name no) (do_not_autoplace no) (effects (font (size 1.27 1.27)) (justify bottom)))
  (property "Price" "None" (at 139.7 111.76 0) (hide yes) (show_name no) (do_not_autoplace no) (effects (font (size 1.27 1.27)) (justify bottom)))
  (property "Check_prices" "https://www.snapeda.com/parts/533750410/Molex/view-part/?ref=eda" (at 139.7 111.76 0) (hide yes) (show_name no) (do_not_autoplace no) (effects (font (size 1.27 1.27)) (justify bottom)))
  (property "STANDARD" "Manufacturer Recommendations" (at 139.7 111.76 0) (hide yes) (show_name no) (do_not_autoplace no) (effects (font (size 1.27 1.27)) (justify bottom)))
  (property "PARTREV" "C" (at 139.7 111.76 0) (hide yes) (show_name no) (do_not_autoplace no) (effects (font (size 1.27 1.27)) (justify bottom)))
  (property "SnapEDA_Link" "https://www.snapeda.com/parts/533750410/Molex/view-part/?ref=snap" (at 139.7 111.76 0) (hide yes) (show_name no) (do_not_autoplace no) (effects (font (size 1.27 1.27)) (justify bottom)))
  (property "MP" "533750410" (at 139.7 111.76 0) (hide yes) (show_name no) (do_not_autoplace no) (effects (font (size 1.27 1.27)) (justify bottom)))
  (property "Availability" "In Stock" (at 139.7 111.76 0) (hide yes) (show_name no) (do_not_autoplace no) (effects (font (size 1.27 1.27)) (justify bottom)))
  (property "MANUFACTURER" "Molex" (at 139.7 111.76 0) (hide yes) (show_name no) (do_not_autoplace no) (effects (font (size 1.27 1.27)) (justify bottom)))
  (pin "1")
  (pin "4")
  (pin "2")
  (pin "3"))
 (symbol
  (lib_id "power:GND")
  (at 198.12 96.52 90)
  (mirror x)
  (unit 1)
  (body_style 1)
  (exclude_from_sim no)
  (in_bom yes)
  (on_board yes)
  (in_pos_files yes)
  (dnp no)
  (property "Reference" "#PWR014" (at 204.47 96.52 0) (hide yes) (show_name no) (do_not_autoplace no) (effects (font (size 1.27 1.27))))
  (property "Value" "GND" (at 201.93 96.5199 90) (show_name no) (do_not_autoplace no) (effects (font (size 1.27 1.27)) (justify right)))
  (property "Footprint" "" (at 198.12 96.52 0) (hide yes) (show_name no) (do_not_autoplace no) (effects (font (size 1.27 1.27))))
  (property "Datasheet" "" (at 198.12 96.52 0) (hide yes) (show_name no) (do_not_autoplace no) (effects (font (size 1.27 1.27))))
  (property "Description" "Power symbol creates a global label with name \"GND\" , ground" (at 198.12 96.52 0) (hide yes) (show_name no) (do_not_autoplace no) (effects (font (size 1.27 1.27))))
  (pin "1"))
 (symbol
  (lib_name "533750410_2")
  (lib_id "533750410:533750410")
  (at 83.82 111.76 270)
  (unit 1)
  (body_style 1)
  (exclude_from_sim no)
  (in_bom yes)
  (on_board yes)
  (in_pos_files yes)
  (dnp no)
  (fields_autoplaced yes)
  (property "Reference" "J4" (at 90.17 114.2999 90) (show_name no) (do_not_autoplace no) (effects (font (size 1.27 1.27)) (justify left)))
  (property "Value" "533750410" (at 90.17 116.8399 90) (show_name no) (do_not_autoplace no) (effects (font (size 1.27 1.27)) (justify left)))
  (property "Footprint" "533750410:MOLEX_533750410" (at 83.82 111.76 0) (hide yes) (show_name no) (do_not_autoplace no) (effects (font (size 1.27 1.27)) (justify bottom)))
  (property "Datasheet" "" (at 83.82 111.76 0) (hide yes) (show_name no) (do_not_autoplace no) (effects (font (size 1.27 1.27))))
  (property "Description" "Conn Shrouded Header (4 Sides) HDR 4 POS 2.5mm Solder ST Top Entry Thru-Hole Mini-Lock™ Bag" (at 83.82 111.76 0) (hide yes) (show_name no) (do_not_autoplace no) (effects (font (size 1.27 1.27)) (justify bottom)))
  (property "MF" "Molex" (at 83.82 111.76 0) (hide yes) (show_name no) (do_not_autoplace no) (effects (font (size 1.27 1.27)) (justify bottom)))
  (property "MAXIMUM_PACKAGE_HEIGHT" "11.75 mm" (at 83.82 111.76 0) (hide yes) (show_name no) (do_not_autoplace no) (effects (font (size 1.27 1.27)) (justify bottom)))
  (property "Package" "None" (at 83.82 111.76 0) (hide yes) (show_name no) (do_not_autoplace no) (effects (font (size 1.27 1.27)) (justify bottom)))
  (property "Price" "None" (at 83.82 111.76 0) (hide yes) (show_name no) (do_not_autoplace no) (effects (font (size 1.27 1.27)) (justify bottom)))
  (property "Check_prices" "https://www.snapeda.com/parts/533750410/Molex/view-part/?ref=eda" (at 83.82 111.76 0) (hide yes) (show_name no) (do_not_autoplace no) (effects (font (size 1.27 1.27)) (justify bottom)))
  (property "STANDARD" "Manufacturer Recommendations" (at 83.82 111.76 0) (hide yes) (show_name no) (do_not_autoplace no) (effects (font (size 1.27 1.27)) (justify bottom)))
  (property "PARTREV" "C" (at 83.82 111.76 0) (hide yes) (show_name no) (do_not_autoplace no) (effects (font (size 1.27 1.27)) (justify bottom)))
  (property "SnapEDA_Link" "https://www.snapeda.com/parts/533750410/Molex/view-part/?ref=snap" (at 83.82 111.76 0) (hide yes) (show_name no) (do_not_autoplace no) (effects (font (size 1.27 1.27)) (justify bottom)))
  (property "MP" "533750410" (at 83.82 111.76 0) (hide yes) (show_name no) (do_not_autoplace no) (effects (font (size 1.27 1.27)) (justify bottom)))
  (property "Availability" "In Stock" (at 83.82 111.76 0) (hide yes) (show_name no) (do_not_autoplace no) (effects (font (size 1.27 1.27)) (justify bottom)))
  (property "MANUFACTURER" "Molex" (at 83.82 111.76 0) (hide yes) (show_name no) (do_not_autoplace no) (effects (font (size 1.27 1.27)) (justify bottom)))
  (pin "4")
  (pin "3")
  (pin "2")
  (pin "1"))
 (symbol
  (lib_name "533750410_3")
  (lib_id "533750410:533750410")
  (at 111.76 111.76 270)
  (unit 1)
  (body_style 1)
  (exclude_from_sim no)
  (in_bom yes)
  (on_board yes)
  (in_pos_files yes)
  (dnp no)
  (fields_autoplaced yes)
  (property "Reference" "J3" (at 118.11 114.2999 90) (show_name no) (do_not_autoplace no) (effects (font (size 1.27 1.27)) (justify left)))
  (property "Value" "533750410" (at 118.11 116.8399 90) (show_name no) (do_not_autoplace no) (effects (font (size 1.27 1.27)) (justify left)))
  (property "Footprint" "533750410:MOLEX_533750410" (at 111.76 111.76 0) (hide yes) (show_name no) (do_not_autoplace no) (effects (font (size 1.27 1.27)) (justify bottom)))
  (property "Datasheet" "" (at 111.76 111.76 0) (hide yes) (show_name no) (do_not_autoplace no) (effects (font (size 1.27 1.27))))
  (property "Description" "Conn Shrouded Header (4 Sides) HDR 4 POS 2.5mm Solder ST Top Entry Thru-Hole Mini-Lock™ Bag" (at 111.76 111.76 0) (hide yes) (show_name no) (do_not_autoplace no) (effects (font (size 1.27 1.27)) (justify bottom)))
  (property "MF" "Molex" (at 111.76 111.76 0) (hide yes) (show_name no) (do_not_autoplace no) (effects (font (size 1.27 1.27)) (justify bottom)))
  (property "MAXIMUM_PACKAGE_HEIGHT" "11.75 mm" (at 111.76 111.76 0) (hide yes) (show_name no) (do_not_autoplace no) (effects (font (size 1.27 1.27)) (justify bottom)))
  (property "Package" "None" (at 111.76 111.76 0) (hide yes) (show_name no) (do_not_autoplace no) (effects (font (size 1.27 1.27)) (justify bottom)))
  (property "Price" "None" (at 111.76 111.76 0) (hide yes) (show_name no) (do_not_autoplace no) (effects (font (size 1.27 1.27)) (justify bottom)))
  (property "Check_prices" "https://www.snapeda.com/parts/533750410/Molex/view-part/?ref=eda" (at 111.76 111.76 0) (hide yes) (show_name no) (do_not_autoplace no) (effects (font (size 1.27 1.27)) (justify bottom)))
  (property "STANDARD" "Manufacturer Recommendations" (at 111.76 111.76 0) (hide yes) (show_name no) (do_not_autoplace no) (effects (font (size 1.27 1.27)) (justify bottom)))
  (property "PARTREV" "C" (at 111.76 111.76 0) (hide yes) (show_name no) (do_not_autoplace no) (effects (font (size 1.27 1.27)) (justify bottom)))
  (property "SnapEDA_Link" "https://www.snapeda.com/parts/533750410/Molex/view-part/?ref=snap" (at 111.76 111.76 0) (hide yes) (show_name no) (do_not_autoplace no) (effects (font (size 1.27 1.27)) (justify bottom)))
  (property "MP" "533750410" (at 111.76 111.76 0) (hide yes) (show_name no) (do_not_autoplace no) (effects (font (size 1.27 1.27)) (justify bottom)))
  (property "Availability" "In Stock" (at 111.76 111.76 0) (hide yes) (show_name no) (do_not_autoplace no) (effects (font (size 1.27 1.27)) (justify bottom)))
  (property "MANUFACTURER" "Molex" (at 111.76 111.76 0) (hide yes) (show_name no) (do_not_autoplace no) (effects (font (size 1.27 1.27)) (justify bottom)))
  (pin "1")
  (pin "2")
  (pin "4")
  (pin "3"))
 (symbol
  (lib_id "533750410:533750410")
  (at 55.88 111.76 270)
  (unit 1)
  (body_style 1)
  (exclude_from_sim no)
  (in_bom yes)
  (on_board yes)
  (in_pos_files yes)
  (dnp no)
  (fields_autoplaced yes)
  (property "Reference" "J5" (at 62.23 114.2999 90) (show_name no) (do_not_autoplace no) (effects (font (size 1.27 1.27)) (justify left)))
  (property "Value" "533750410" (at 62.23 116.8399 90) (show_name no) (do_not_autoplace no) (effects (font (size 1.27 1.27)) (justify left)))
  (property "Footprint" "533750410:MOLEX_533750410" (at 55.88 111.76 0) (hide yes) (show_name no) (do_not_autoplace no) (effects (font (size 1.27 1.27)) (justify bottom)))
  (property "Datasheet" "" (at 55.88 111.76 0) (hide yes) (show_name no) (do_not_autoplace no) (effects (font (size 1.27 1.27))))
  (property "Description" "Conn Shrouded Header (4 Sides) HDR 4 POS 2.5mm Solder ST Top Entry Thru-Hole Mini-Lock™ Bag" (at 55.88 111.76 0) (hide yes) (show_name no) (do_not_autoplace no) (effects (font (size 1.27 1.27)) (justify bottom)))
  (property "MF" "Molex" (at 55.88 111.76 0) (hide yes) (show_name no) (do_not_autoplace no) (effects (font (size 1.27 1.27)) (justify bottom)))
  (property "MAXIMUM_PACKAGE_HEIGHT" "11.75 mm" (at 55.88 111.76 0) (hide yes) (show_name no) (do_not_autoplace no) (effects (font (size 1.27 1.27)) (justify bottom)))
  (property "Package" "None" (at 55.88 111.76 0) (hide yes) (show_name no) (do_not_autoplace no) (effects (font (size 1.27 1.27)) (justify bottom)))
  (property "Price" "None" (at 55.88 111.76 0) (hide yes) (show_name no) (do_not_autoplace no) (effects (font (size 1.27 1.27)) (justify bottom)))
  (property "Check_prices" "https://www.snapeda.com/parts/533750410/Molex/view-part/?ref=eda" (at 55.88 111.76 0) (hide yes) (show_name no) (do_not_autoplace no) (effects (font (size 1.27 1.27)) (justify bottom)))
  (property "STANDARD" "Manufacturer Recommendations" (at 55.88 111.76 0) (hide yes) (show_name no) (do_not_autoplace no) (effects (font (size 1.27 1.27)) (justify bottom)))
  (property "PARTREV" "C" (at 55.88 111.76 0) (hide yes) (show_name no) (do_not_autoplace no) (effects (font (size 1.27 1.27)) (justify bottom)))
  (property "SnapEDA_Link" "https://www.snapeda.com/parts/533750410/Molex/view-part/?ref=snap" (at 55.88 111.76 0) (hide yes) (show_name no) (do_not_autoplace no) (effects (font (size 1.27 1.27)) (justify bottom)))
  (property "MP" "533750410" (at 55.88 111.76 0) (hide yes) (show_name no) (do_not_autoplace no) (effects (font (size 1.27 1.27)) (justify bottom)))
  (property "Availability" "In Stock" (at 55.88 111.76 0) (hide yes) (show_name no) (do_not_autoplace no) (effects (font (size 1.27 1.27)) (justify bottom)))
  (property "MANUFACTURER" "Molex" (at 55.88 111.76 0) (hide yes) (show_name no) (do_not_autoplace no) (effects (font (size 1.27 1.27)) (justify bottom)))
  (pin "4")
  (pin "3")
  (pin "1")
  (pin "2"))
 (symbol
  (lib_id "Device:R_US")
  (at 213.36 102.87 0)
  (unit 1)
  (body_style 1)
  (exclude_from_sim no)
  (in_bom yes)
  (on_board yes)
  (in_pos_files yes)
  (dnp no)
  (fields_autoplaced yes)
  (property "Reference" "R7" (at 215.9 101.5999 0) (show_name no) (do_not_autoplace no) (effects (font (size 1.27 1.27)) (justify left)))
  (property "Value" "100K" (at 215.9 104.1399 0) (show_name no) (do_not_autoplace no) (effects (font (size 1.27 1.27)) (justify left)))
  (property "Footprint" "Resistor_SMD:R_0603_1608Metric" (at 214.376 103.124 90) (hide yes) (show_name no) (do_not_autoplace no) (effects (font (size 1.27 1.27))))
  (property "Datasheet" "" (at 213.36 102.87 0) (hide yes) (show_name no) (do_not_autoplace no) (effects (font (size 1.27 1.27))))
  (property "Description" "Resistor, US symbol" (at 213.36 102.87 0) (hide yes) (show_name no) (do_not_autoplace no) (effects (font (size 1.27 1.27))))
  (pin "2")
  (pin "1")))
